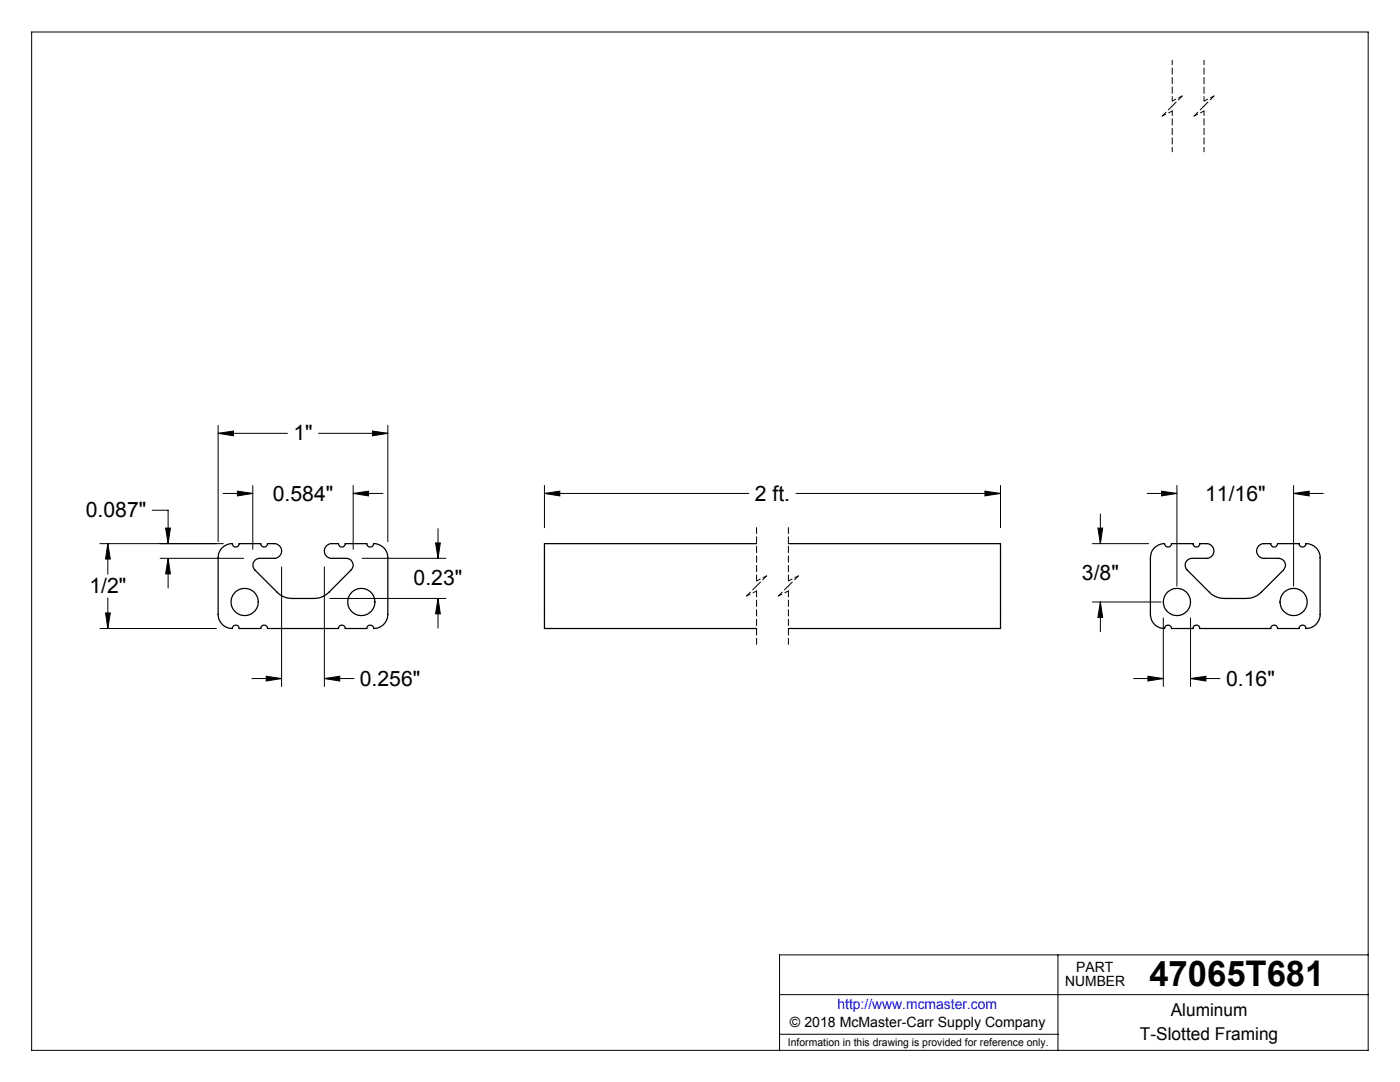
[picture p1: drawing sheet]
<svg xmlns="http://www.w3.org/2000/svg" width="279mm" height="216mm" viewBox="0 0 279 216" stroke-linecap="round" stroke-linejoin="round" font-family="sans-serif">
<g fill="none" stroke="#000" stroke-width=".2">
<path d="M6.3 6.4h266.7v203.2h-266.7zM43.5 86.5l3.1-.5v1zM43.5 84.9v23.2M43.5 86.5h13.9M44.5 98.5h5.9M47.4 98l3 .5-3 .5zM50.4 96.9v12.7M63.6 86.5h13.8M70.5 98.5l3.1-.5v1zM70.5 98.5h5.9M70.5 96.9v12.7M74.3 86l3.1 .5-3.1 .5z"/>
<path d="M77.4 84.9v23.2M108.7 98.5l3-.5v1zM108.7 96.9v8.4M108.7 98.5h40.7M158.9 98.5h40.8M196.6 98l3.1 .5-3.1 .5zM199.7 96.9v8.4M229 98.5h5.9M231.8 98l3.1 .5-3.1 .5zM234.9 96.9v20M258.2 98.5l3.1-.5v1zM258.2 98.5h5.9"/>
<path d="M258.2 96.9v20M19.9 108.5h24.7M21.5 108.5l.5 3h-.9zM21.5 108.5v6.1M21.5 119.3v6.1M30.4 101.8h3.1v6.7M32 111.4h16.6M33.1 105.4h.9l-.5 3.1zM33.5 111.4l.5 3.1h-.9zM33.5 111.4v5.9M56.2 113.1v23.9M64.7 113.1v23.9"/>
<path d="M65.8 119.4h23.2M72.3 111.4h16.7M86.9 108.3h1l-.5 3.1zM87.4 119.4l.5 3.1h-1zM87.4 105.5v5.9M87.4 119.4v5.9M218 108.5h11.2M219.1 105.4h1l-.5 3.1zM219.6 102.6v5.9M19.9 125.4h23.3M21.1 122.3h.9l-.5 3.1zM50.3 135.4h5.9"/>
<path d="M53.1 134.9l3.1 .5-3.1 .5zM64.7 135.4l3.1-.5v1zM64.7 135.4h5.9M218 120.1h13.7M219.6 120.1l.5 3.1h-1zM219.6 120.1v5.9M226.2 135.4h6M229.1 134.9l3.1 .5-3.1 .5zM232.2 123.3v13.7M237.6 135.4l3.1-.5v1zM237.6 135.4h5.9M237.6 123.3v13.7"/>
<path d="M155.6 198.5h117.4M211.1 190.5v19.1M273 190.5h-117.4v19.1M155.6 206.4h55.5"/>
</g>
<path d="M151 105.3v10.6M151 117.9v10.7M157.3 105.3v10.6M157.3 117.9v10.7" fill="none" stroke="#000" stroke-width=".2" stroke-dasharray="1.3 .6" stroke-dashoffset=".1"/>
<path d="M231.9 23.2l2-1M233.9 20.2l2-1M238.3 23.2l2-1M240.3 20.2l2-1M149 118.9l2-1M151 115.9l2-1M155.3 118.9l2-1M157.3 115.9l2-1" fill="none" stroke="#000" stroke-width=".2" stroke-dasharray="1.3 .6" stroke-dashoffset=".5"/>
<path d="M235.9 19.2l-2 2M242.3 19.2l-2 2M233.9 21.2l-2 2M240.3 21.2l-2 2M151 116.9l-2 2M153 114.9l-2 2M157.3 116.9l-2 2M159.3 114.9l-2 2" fill="none" stroke="#000" stroke-width=".2" stroke-dasharray="1.3 .6" stroke-dashoffset=".2"/>
<path d="M233.9 12v8.2M240.3 12v8.2M233.9 22.2v8.1M240.3 22.2v8.1" fill="none" stroke="#000" stroke-width=".2" stroke-dasharray="1.3 .6" stroke-dashoffset=".4"/>
<path d="M108.7 98.5l3-.5v1zM196.6 98l3.1 .5-3.1 .5zM21.1 122.3h.9l-.5 3.1zM21.5 108.5l.5 3h-.9zM43.5 86.5l3.1-.5v1zM74.3 86l3.1 .5-3.1 .5zM33.5 111.4l.5 3.1h-.9zM33.1 105.4h.9l-.5 3.1zM53.1 134.9l3.1 .5-3.1 .5zM64.7 135.4l3.1-.5v1zM47.4 98l3 .5-3 .5zM70.5 98.5l3.1-.5v1zM87.4 119.4l.5 3.1h-1zM86.9 108.3h1l-.5 3.1zM231.8 98l3.1 .5-3.1 .5zM258.2 98.5l3.1-.5v1zM219.1 105.4h1l-.5 3.1zM219.6 120.1l.5 3.1h-1zM229.1 134.9l3.1 .5-3.1 .5zM237.6 135.4l3.1-.5v1z" fill="#000"/>
<g fill="none" stroke="#000" stroke-width=".25">
<path d="M44.2 109.4l1.2-.7 1-.2a.69 .69 0 0 0 .6 .7 .69 .69 0 0 0 .7-.7h4.3a.67 .67 0 0 0 .7 .7 .67 .67 0 0 0 .7-.7h1.3a1.46 1.46 0 0 1 1.5 1.4 1.46 1.46 0 0 1-1.5 1.5h-2.9a1.37 1.37 0 0 0-1.2 .9 1.37 1.37 0 0 0 .3 1.4l4.4 4.5a4.1 4.1 0 0 0 3 1.2h4.4a4.2 4.2 0 0 0 3-1.2l4.4-4.5a1.35 1.35 0 0 0 .3-1.5 1.35 1.35 0 0 0-1.3-.8h-2.9a1.46 1.46 0 0 1-1.5-1.5 1.46 1.46 0 0 1 1.5-1.4h1.4a.67 .67 0 0 0 .6 .7 .67 .67 0 0 0 .7-.7h4.3a.69 .69 0 0 0 .7 .7 .69 .69 0 0 0 .7-.7 2.82 2.82 0 0 1 2.8 2.8v11.3a2.82 2.82 0 0 1-2.8 2.8 .69 .69 0 0 0-.7-.7 .69 .69 0 0 0-.7 .7h-4.3a.67 .67 0 0 0-.7-.7 .67 .67 0 0 0-.6 .7h-14.2a.67 .67 0 0 0-.7-.7 .67 .67 0 0 0-.7 .7h-4.3a.69 .69 0 0 0-.7-.7 .69 .69 0 0 0-.6 .7 2.82 2.82 0 0 1-2.9-2.8v-11.3l.2-1zM151 108.5h-42.3v16.9h42.3M157.3 108.5h42.4v16.9h-42.4M230.3 109.4l1.1-.7 1-.2a.69 .69 0 0 0 .7 .7 .69 .69 0 0 0 .7-.7h4.3a.69 .69 0 0 0 .7 .7 .69 .69 0 0 0 .7-.7h1.3a1.46 1.46 0 0 1 1.5 1.4 1.46 1.46 0 0 1-1.5 1.5h-2.9a1.37 1.37 0 0 0-1.3 .9 1.37 1.37 0 0 0 .3 1.4l4.5 4.5a4.2 4.2 0 0 0 3 1.2h4.3a4.2 4.2 0 0 0 3-1.2l4.5-4.5a1.38 1.38 0 0 0 .2-1.5 1.38 1.38 0 0 0-1.2-.8h-2.9a1.46 1.46 0 0 1-1.5-1.5 1.46 1.46 0 0 1 1.5-1.4h1.3a.67 .67 0 0 0 .7 .7 .67 .67 0 0 0 .7-.7h4.3a.69 .69 0 0 0 .6 .7 .69 .69 0 0 0 .7-.7 2.82 2.82 0 0 1 2.9 2.8v11.3a2.82 2.82 0 0 1-2.9 2.8 .69 .69 0 0 0-.7-.7 .69 .69 0 0 0-.6 .7h-4.3a.67 .67 0 0 0-.7-.7 .67 .67 0 0 0-.7 .7h-14.1a.69 .69 0 0 0-.7-.7 .69 .69 0 0 0-.7 .7h-4.3a.69 .69 0 0 0-.7-.7 .69 .69 0 0 0-.7 .7 2.82 2.82 0 0 1-2.8-2.8v-11.3l.2-1z"/>
<circle cx="48.8" cy="120.1" r="2.71"/>
<circle cx="72.1" cy="120.1" r="2.71"/>
<circle cx="234.9" cy="120.1" r="2.71"/>
<circle cx="258.2" cy="120.1" r="2.71"/>
</g>
<text font-size="7.1" x="229.4" y="196.8">47065T681</text>
<g font-size="4.2">
<text x="58.6" y="87.9">1&quot;</text>
<text x="54.4" y="99.9">0.584&quot;</text>
<text x="150.6" y="99.9">2 ft.</text>
<text x="240.5" y="99.9">11/16&quot;</text>
<text x="17.1" y="103.2">0.087&quot;</text>
<text x="17.9" y="118.3">1/2&quot;</text>
<text x="82.6" y="116.8">0.23&quot;</text>
<text x="215.9" y="115.7">3/8&quot;</text>
<text x="71.8" y="136.8">0.256&quot;</text>
<text x="244.7" y="136.8">0.16&quot;</text>
</g>
<g font-size="3.5">
<text x="233.7" y="202.8">Aluminum</text>
<text x="227.5" y="207.5">T-Slotted Framing</text>
</g>
<g font-size="2.8">
<text x="212.6" y="196.8">NUMBER</text>
<text x="214.8" y="194">PART</text>
<text x="157.7" y="205">© 2018 McMaster-Carr Supply Company</text>
</g>
<text font-size="2.8" fill="#00f" x="167.1" y="201.4">http://www.mcmaster.com</text>
<text font-size="2.1" x="157.3" y="208.6">Information in this drawing is provided for reference only.</text>
</svg>
